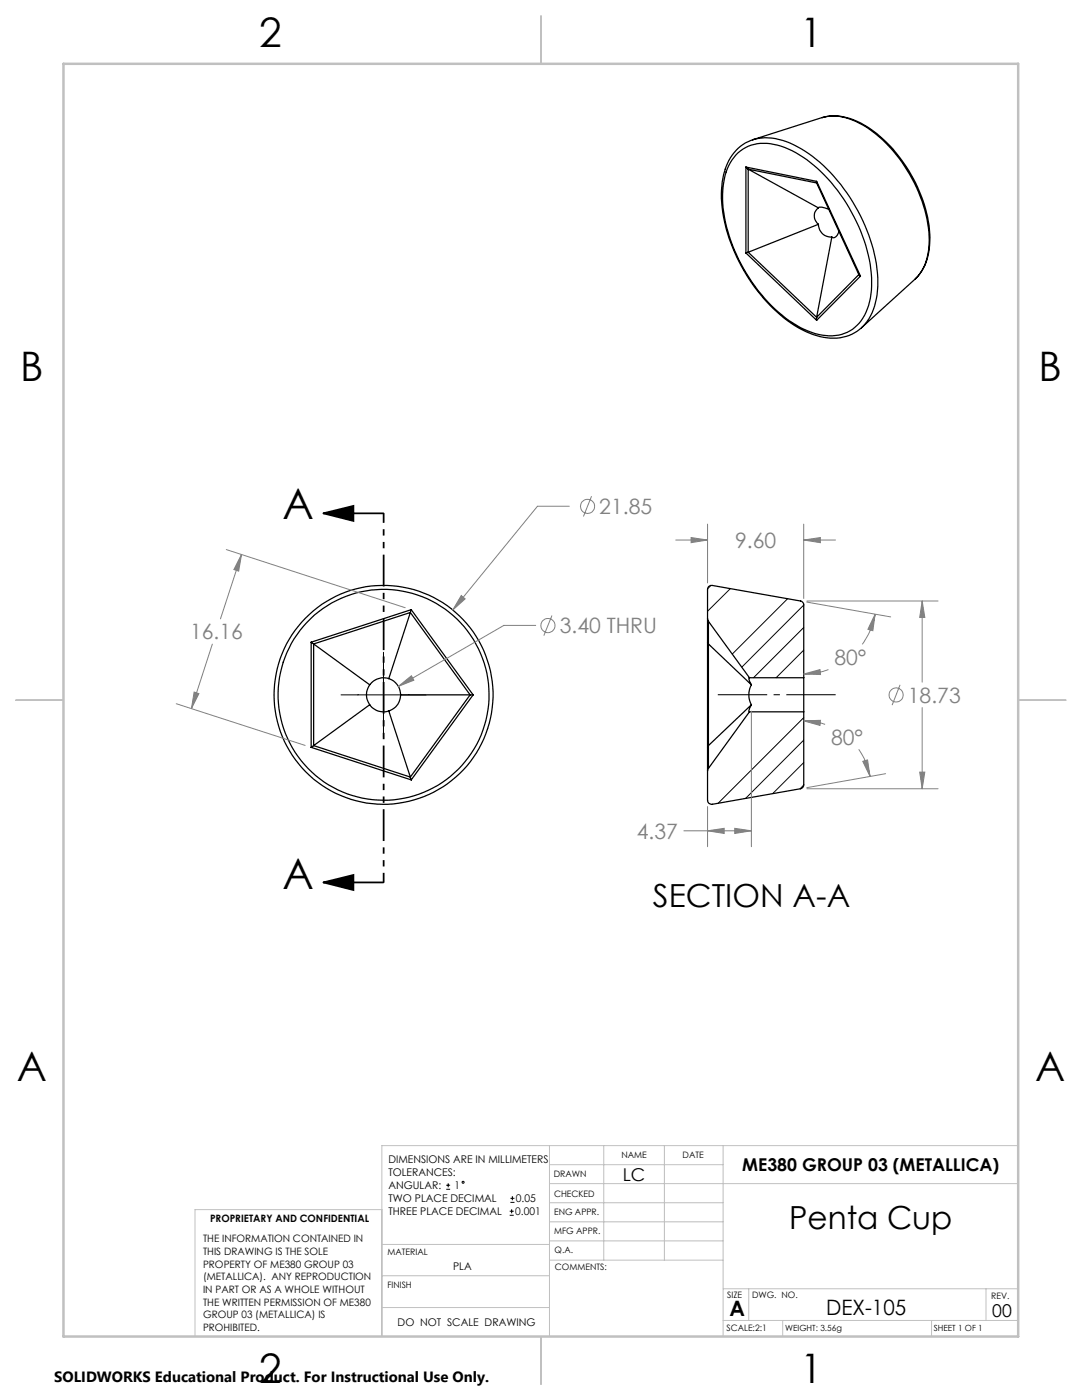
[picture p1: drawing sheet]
<svg xmlns="http://www.w3.org/2000/svg" width="216mm" height="279mm" viewBox="0 0 216 279" stroke-linecap="round" stroke-linejoin="round" font-family="sans-serif">
<g fill="none" stroke="#000" stroke-width=".25">
<path d="M146.9 30.9a8.3 8.3 0 0 1 9-1.7 26.2 26.2 0 0 1 12.4 10.5 30.3 30.3 0 0 1 5.6 18.2 10.5 10.5 0 0 1-3.8 7.8 9.1 9.1 0 0 1-8.9 .3 28.1 28.1 0 0 1-12.8-12.3 28.3 28.3 0 0 1-4.1-16.4 10.6 10.6 0 0 1 2.6-6.4zM148.8 33.3l.5 .5M148.8 33.3v17.2M148.8 33.3l14.1 2.9M149.3 33.8l14 7.7M149.3 33.8v16.5M149.3 33.8l13.6 2.7M150.2 27.9a9.3 9.3 0 0 0-5.9 7.7 26.9 26.9 0 0 0 3.1 16.5 31 31 0 0 0 13.3 14 10.6 10.6 0 0 0 9.8 .3l1.4-1M150.2 27.9a11.9 11.9 0 0 1 9.7 1.8 33.6 33.6 0 0 1 13.8 18.2 21.4 21.4 0 0 1 .6 13.9l-.9 1.8-1.5 1.8M150.2 27.9l13.8-4.4a9.6 9.6 0 0 1 7.4 1.1 27.8 27.8 0 0 1 12.2 14.6 19.3 19.3 0 0 1 .9 13.7l-.5 1.1-1.3 1.6M162.9 36.5l8.5 18.3 .3 .3M162.9 36.2v.3"/>
<path d="M162.9 36.2l8.8 18.9M164 23.5a10.2 10.2 0 0 1 8.4 1.4 28.8 28.8 0 0 1 13.2 22.5 10.8 10.8 0 0 1-2.9 8.2M148.8 50.5l14.1 13.4M149.3 50.3l-.5 .2M149.3 50.3l13.6 13M163.3 41.5a2.21 2.21 0 0 1 2.1 .3M163.3 44.8a2.54 2.54 0 0 0 2.7 2.5M163.3 41.5a2.04 2.04 0 0 0 0 3.3M163.3 44.8l-14 5.5M166 47.3l-3.1 16M167.4 46.2a1.38 1.38 0 0 1-1.3 1.2l-.1-.1M171.4 54.8l-8.5 8.5"/>
<path d="M171.7 55.1l-8.8 8.8M182.7 55.6l-10.8 9.8M162.9 63.3v.6M62.1 128.2l.5 .3M62.1 128.2v21M62.6 128.5v20.3M62.6 128.5l11.2 8.2M73.8 136.7a3.4 3.4 0 0 0 0 4M77.6 135.4a3.4 3.4 0 0 1 2.3 3.3M77.6 135.4a3.5 3.5 0 0 0-3.8 1.3M79.9 138.7a3.3 3.3 0 0 1-2.3 3.2M79.9 138.7h13.9"/>
<path d="M81.9 122.2l11.9 16.5M81.9 122.2l-4.3 13.2M81.9 122.2l-19.3 6.3M82.1 121.7l-.2 .5M82.1 121.7l12.3 17M82.1 121.7l-20 6.5M93.8 138.7h.6M93.8 138.7l-11.9 16.4M94.4 138.7l-12.3 16.9M141.2 123.5l.2 .5M141.2 128.2l.2 .3 8.5 8.2M141.4 124l8.1 11.3"/>
<path d="M141.4 124v29.4M149.5 135.3l-.1 .2 .5 1.2M149.5 135.3h10.9M149.9 136.7a4.3 4.3 0 0 0 0 4M160.4 135.3v-14.6a.8 .8 0 0 0-.7-.8l-17.6-3.1a.8 .8 0 0 0-.9 .8v42.1a.8 .8 0 0 0 .9 .8l17.6-3.1a.8 .8 0 0 0 .7-.8v-14.5M160.4 135.3v6.8M62.1 149.2l20 6.4M62.6 148.8l-.5 .4M62.6 148.8l19.3 6.3M73.8 140.7a3.3 3.3 0 0 0 3.8 1.2M73.8 140.7l-11.2 8.1M77.6 141.9l4.3 13.2"/>
<path d="M81.9 155.1l.2 .5M141.4 153.4l-.2 .4M149.5 142.1l-8.1 11.3M149.5 142.1h10.9M149.9 140.7l-.5 1.1 .1 .3M149.9 140.7l-8.5 8.1-.2 .4"/>
<circle cx="76.5" cy="138.7" r="21.8"/>
<circle cx="76.5" cy="138.7" r="21.1"/>
</g>
<g fill="none" stroke="#000" stroke-width=".2">
<path d="M141.9 116.8l-.7 .7M145.7 117.5l-4.5 4.5M157.2 119.5l-11.1 11M68.1 138.7h16.9M76.5 130.2v16.9M160.4 120.8l-12.4 12.3M160.4 125.2l-10 10.1M160.4 129.8l-5.5 5.5M160.4 143.2l-17.1 17.1M160.4 147.7l-11.6 11.6M160.4 152.2l-6.2 6.2M160.4 156.7l-.7 .7"/>
<path d="M89 237.3h.8M89 236.5h.8M89.4 236.1v.9M101.8 240h.9M101.8 239.1h.9M102.2 238.7v.8M101.7 242.5h.8M101.7 241.7h.8M102.1 241.3v.8"/>
<circle cx="92.4" cy="235.9" r=".2"/>
</g>
<g fill="none" stroke="#808080" stroke-width=".2">
<path d="M118 99l-1.6 4.1M45.2 109.7l35.7 11.6M48.2 110.7l-.6 3.3-.9-.3zM48.2 110.7l-4.2 12.8M92 118.9l.8 .6-2.5 2.2zM113.6 101h-6.4l-16.9 20.7M134.8 107.8h6.4M137.9 107.3l3.3 .5-3.3 .5zM141.2 104.6v11.7M160.4 107.8l3.3-.5v1zM160.4 104.6v14.9M160.4 107.8h6.3"/>
<path d="M161 119.9h26.2M184 119.9l.5 3.3h-1zM184 119.9v16.2M38.7 138.1l1 .3-1.5 3zM42.4 128.6l-4.2 12.8M79.5 137l2.6-2.1 .5 .8zM106.9 124.8h-6.4l-21 12.2M110.1 122.8l-1.6 4.1M160.4 134.5l3.2-.9 .1 1zM161 120.2l16.7 2.9M165.3 133.6a14.8 14.8 0 0 1-4.9 .9M174.6 122.6l-.4 3.3-1-.3z"/>
<path d="M174.6 122.6a14.7 14.7 0 0 1-2.6 6M179.6 136.7l-1.6 4M35.2 140.4l25.7 8.4M149.9 141.9v27.1M160.4 143.9l3.3-.1-.1 1zM160.4 143.9a12.9 12.9 0 0 1 4.2 .7M161 157.4h26.2M171.3 149.5a14 14 0 0 1 2.3 5.4M172.2 151.9l.9-.2 .5 3.2zM176.7 154.4l-15.7 2.8M183.5 154.1h1l-.5 3.3zM184 141.2v16.2"/>
<path d="M136.5 165.8h13.4M141.2 165.8l3.3-.5v1zM141.2 161v8M146.6 165.3l3.3 .5-3.3 .5z"/>
<circle cx="117.2" cy="101.1" r="1.41"/>
<circle cx="109.3" cy="124.8" r="1.41"/>
<circle cx="178.8" cy="138.7" r="1.41"/>
</g>
<path d="M64.5 102.4l6-1.4v3zM64.5 102.4h12M64.5 176.1l6-1.5v3zM64.5 176.1h12" fill="none" stroke="#000" stroke-width=".35"/>
<path d="M143.2 138.7h23.6" fill="none" stroke="#000" stroke-width=".2" stroke-dasharray="15.2 1.3 1.3 1.3" stroke-dashoffset="5.4" stroke-linecap="butt"/>
<path d="M76.6 102.4v73.7" fill="none" stroke="#000" stroke-width=".35" stroke-dasharray="6.3 1.3 1.3 1.3 1.3 1.3" stroke-dashoffset="4.4" stroke-linecap="butt"/>
<g fill="none" stroke="#c0c0c0" stroke-width=".2">
<path d="M109.6 228.6v38.1M109.6 232.4h34.7M109.6 236.2h93.6M120.5 228.6v22.9M132.6 228.6v22.9M144.3 228.6v38.1M203.2 228.6h-127v38.1M76.2 254.6h33.4M76.2 248.4h33.4M76.2 241.4h-37.3v25.3M109.6 251.5h34.7M109.6 240h34.7"/>
<path d="M109.6 243.8h34.7M109.6 247.7h34.7M144.3 257.2h58.9M149.4 257.2v6.3M196.7 257.2v6.3M76.2 260.9h33.4M144.3 263.5h58.9M156.2 263.5v3.2M185.9 263.5v3.2"/>
</g>
<path d="M108 3.2v9.5M3.1 139.7h9.6M203.2 139.7h9.5M108 266.7v9.6" fill="none" stroke="#c0c0c0" stroke-width=".25"/>
<path d="M12.7 12.7h190.5v254h-190.5z" fill="none" stroke="#c0c0c0" stroke-width=".5"/>
<path d="M64.5 102.4l6-1.4v3zM64.5 176.1l6-1.5v3z" fill="#000"/>
<path d="M92 118.9l-1.7 2.8 2.5-2.2zM79.5 137l3.1-1.3-.5-.8zM38.7 138.1l1 .3-1.5 3zM48.2 110.7l-.6 3.3-.9-.3zM172.2 151.9l.9-.2 .5 3.2zM160.4 143.9l3.3-.1-.1 1zM137.9 107.3l3.3 .5-3.3 .5zM160.4 107.8l3.3-.5v1zM141.2 165.8l3.3-.5v1zM146.6 165.3l3.3 .5-3.3 .5zM183.5 154.1h1l-.5 3.3zM184 119.9l.5 3.3h-1zM160.4 134.5l3.2-.9 .1 1zM174.6 122.6l-.4 3.3-1-.3z" fill="#808080"/>
<g font-size="8.5">
<text x="56.4" y="103.7">A</text>
<text x="56.4" y="177.3">A</text>
</g>
<g font-size="8.1">
<text x="51.7" y="9.3">2</text>
<text x="159.7" y="9.3">1</text>
<text x="4" y="76">B</text>
<text x="207.2" y="76">B</text>
<text x="3.3" y="215.7">A</text>
<text x="206.5" y="215.7">A</text>
<text x="51.7" y="276">2</text>
<text x="159.7" y="276">1</text>
</g>
<g font-size="6.3">
<text x="130.3" y="180.9">SECTION A-A</text>
<text x="157.5" y="245.4">Penta Cup</text>
</g>
<g font-size="4.2" fill="#808080">
<text x="119.6" y="102.6">21.85</text>
<text x="146.7" y="109.4">9.60</text>
<text x="37.9" y="127.6">16.16</text>
<text x="111.7" y="126.4">3.40 THRU</text>
<text x="166.5" y="132.7">80°</text>
<text x="181.2" y="140.2">18.73</text>
<text x="165.8" y="148.6">80°</text>
<text x="127.1" y="167.4">4.37</text>
</g>
<g font-size="4.2">
<text x="145.6" y="262.7">A</text>
<text x="164.9" y="262.4">DEX-105</text>
</g>
<g font-size="3.5">
<text x="148.1" y="233.6">ME380 GROUP 03 (METALLICA)</text>
<text x="124.3" y="235.6">LC</text>
<text x="198" y="262.8">00</text>
</g>
<text font-size="3" x="10.8" y="275.7">SOLIDWORKS Educational Product. For Instructional Use Only.</text>
<g font-size="2.1">
<text x="77.5" y="232.2">DIMENSIONS ARE IN MILLIMETERS</text>
<text x="77.5" y="234.7">TOLERANCES:</text>
<text x="77.5" y="237.3">ANGULAR:</text>
<text x="77.5" y="239.9">TWO PLACE DECIMAL</text>
<text x="90.7" y="237.3">1</text>
<text x="102.9" y="239.9">0.05</text>
<text x="77.5" y="242.5">THREE PLACE DECIMAL</text>
<text x="102.8" y="242.5">0.001</text>
<text x="90.4" y="253.4">PLA</text>
<text x="79.3" y="264.6">DO NOT SCALE DRAWING</text>
</g>
<g font-size="2">
<text x="41.9" y="244">PROPRIETARY AND CONFIDENTIAL</text>
<text x="40.5" y="248">THE INFORMATION CONTAINED IN</text>
<text x="40.5" y="250.5">THIS DRAWING IS THE SOLE</text>
<text x="40.5" y="253">PROPERTY OF ME380 GROUP 03</text>
<text x="40.5" y="255.5">(METALLICA). ANY REPRODUCTION</text>
<text x="40.5" y="258.1">IN PART OR AS A WHOLE WITHOUT</text>
<text x="40.5" y="260.6">THE WRITTEN PERMISSION OF ME380</text>
<text x="40.5" y="263.1">GROUP 03 (METALLICA) IS</text>
<text x="40.5" y="265.6">PROHIBITED.</text>
</g>
<g font-size="1.8">
<text x="124" y="231.1">NAME</text>
<text x="136.2" y="231.1">DATE</text>
<text x="110.5" y="234.8">DRAWN</text>
<text x="110.5" y="238.9">CHECKED</text>
<text x="110.6" y="242.5">ENG APPR.</text>
<text x="77.3" y="250.5">MATERIAL</text>
<text x="110.6" y="246.3">MFG APPR.</text>
<text x="110.7" y="250">Q.A.</text>
<text x="77.3" y="257">FINISH</text>
<text x="110.7" y="253.5">COMMENTS:</text>
<text x="145.1" y="259">SIZE</text>
<text x="150.1" y="259.1">DWG. NO.</text>
<text x="197.8" y="259.2">REV.</text>
<text x="145" y="265.7">SCALE:2:1</text>
</g>
<g font-size="1.7">
<text x="156.7" y="265.7">WEIGHT: 3.56g</text>
<text x="186.3" y="265.7">SHEET 1 OF 1</text>
</g>
</svg>
